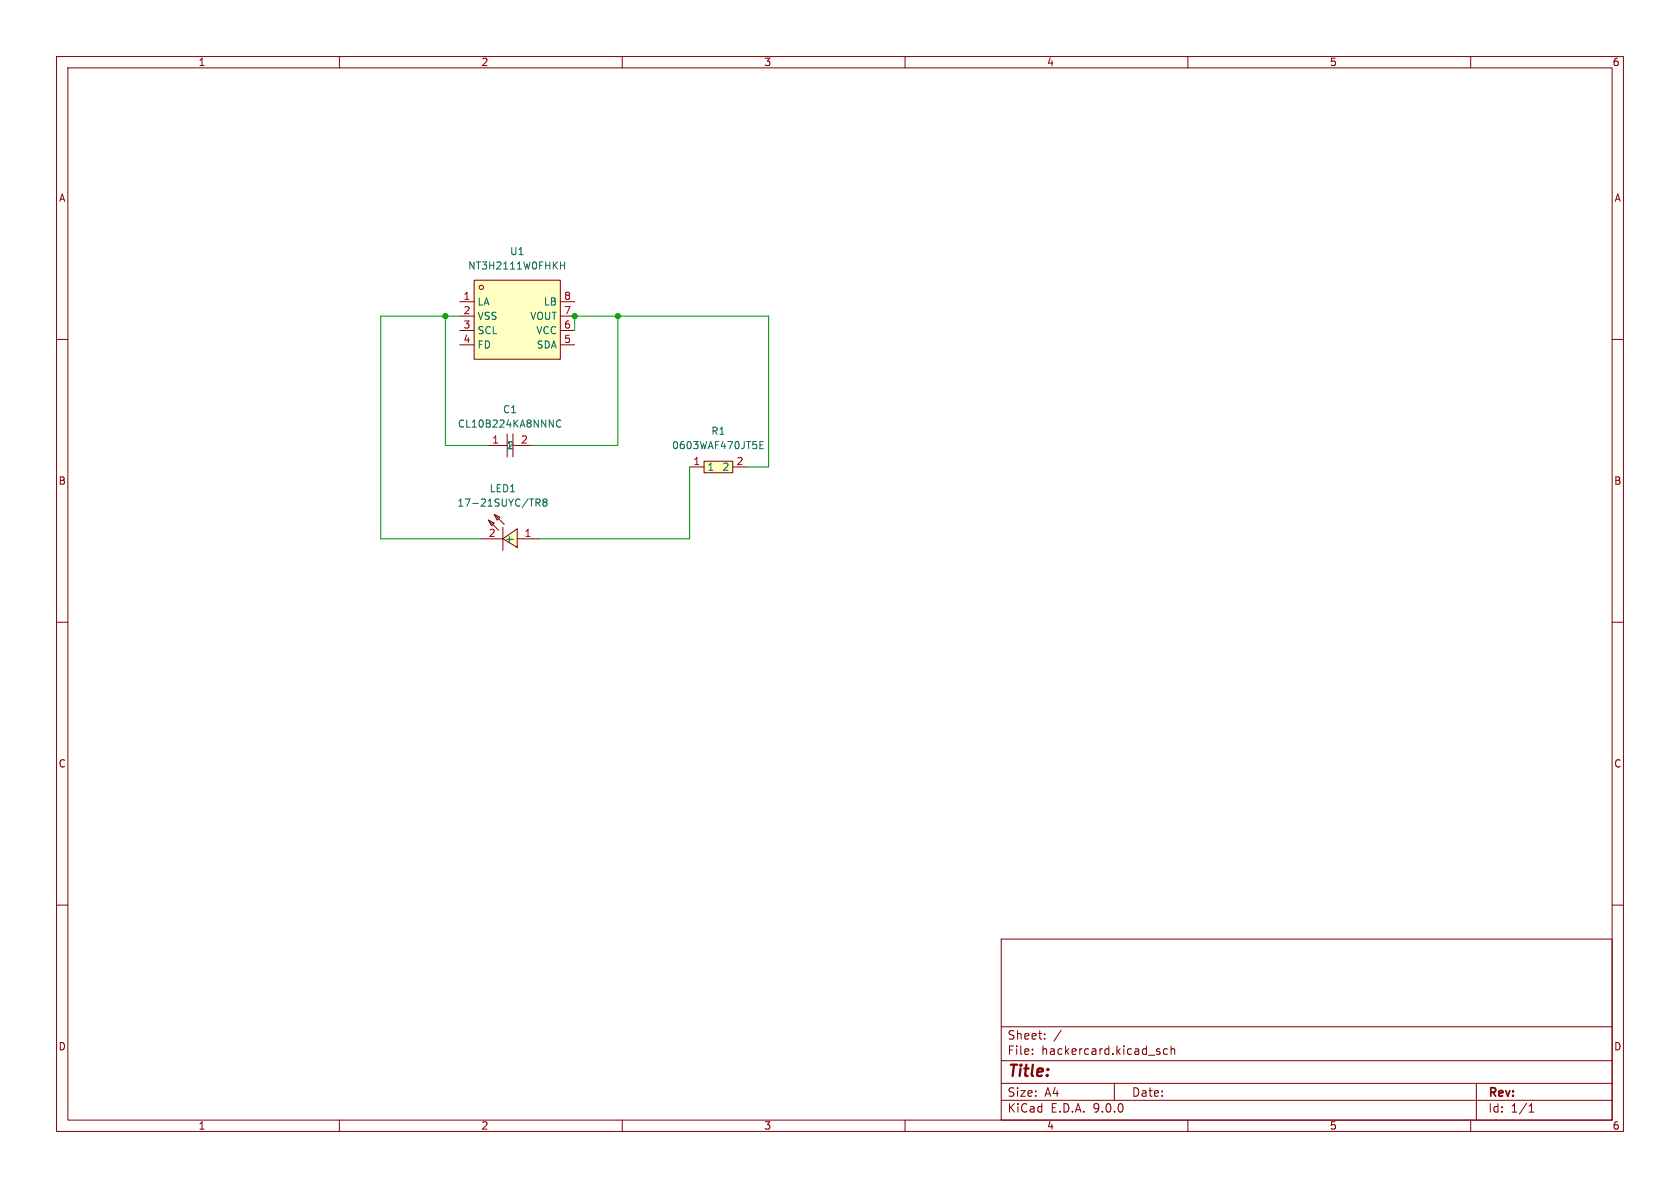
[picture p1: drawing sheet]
<svg xmlns="http://www.w3.org/2000/svg" width="297mm" height="210mm" viewBox="0 0 297 210" stroke-linecap="round" stroke-linejoin="round" font-family="sans-serif">
<g fill="none" stroke="#840000" stroke-width=".18">
<path d="M10 10h277v190h-277zM12 12h273v186h-273zM60 10v2M110 10v2M160 10v2M210 10v2M260 10v2M10 60h2M285 60h2M10 110h2M285 110h2M10 160h2"/>
<path d="M177 166h108v32h-108zM285 160h2M60 198v2M110 198v2M160 198v2M177 194.5h108M177 191.5h108M177 187.5h108M177 181.5h108M182.5 186.3v.1M182.5 185.5v.1M184.7 183.6v.1"/>
<path d="M184.7 182.8v.1M187.6 182.1l-1.3 2M197 191.5v3M204.7 185.9l.3 .1 .1 .2-.2 .2h-.3M204.7 185.4l.3 .1M206.4 185.5l-.4-.1-.3 .3v.4l.1 .2h.6M207 185.5l.2-.1 .4 .1 .1 .9M207 184.9v1.5M210 198v2M260 198v2M261 191.5v6.5M270.3 196.6h.9"/>
<path d="M270.3 195.5l.4-.4v1.5"/>
</g>
<path d="M124.5 81.5h5v2.1h-5z" fill="#ffffc2"/>
<path d="M121.9 82.6h2.6M124.5 81.5h5v2.1h-5zM129.5 82.6h2.6" fill="none" stroke="#840000" stroke-width=".18"/>
<path d="M134.3 78.7h.5M135 78h-.7v1.3h.7" fill="none" stroke="#006464" stroke-width=".18"/>
<path d="M83.8 49.5h15.3v14h-15.3z" fill="#ffffc2"/>
<g fill="none" stroke="#840000" stroke-width=".18">
<path d="M81.3 53.3h2.5M81.3 55.9h2.5M81.3 58.4h2.5M83.8 49.5h15.3v14h-15.3zM99.1 53.3h2.5M99.1 55.9h2.5M99.1 58.4h2.5M81.3 61h2.5M86.4 78.7h3.3M89.7 76.7v4.1M90.7 78.7h3.3M90.7 76.7v4.1"/>
<path d="M99.1 61h2.5"/>
<circle cx="85.1" cy="50.8" r=".38"/>
</g>
<path d="M99.1 46.9h.7M99.8 46.3v1.3M99.2 74.4a.6 .6 0 0 0-.9 .4 .6 .6 0 0 0 .6 .7l.3-.1" fill="none" stroke="#006464" stroke-width=".18"/>
<g fill="#ffffc2">
<path d="M86.4 92l1 .5-.5 .5z"/>
<path d="M87.4 90.9l1 .5-.5 .6z"/>
<path d="M88.9 95.3l2.5-1.8v3.3z"/>
</g>
<path d="M85.1 95.3h3.8M86.4 92l1 .5-.5 .5zM86.4 92l1.7 1.7M87.4 90.9l1 .5-.5 .6zM87.4 90.9l1.7 1.8M88.9 95.3l2.5-1.8v3.3zM88.9 93.2v4.1M91.4 95.3h3.8" fill="none" stroke="#840000" stroke-width=".18"/>
<path d="M89.8 95.3h1M94.8 88.9l.6-.1 .1-.2-.1-.3-.6-.1v1.3M95.1 88.9l.4 .6M96.2 88.8l-.2-.3 .2-.3h.3l.2 .3-.2 .3M96.2 88.8l-.2 .2v.4l.2 .1 .4-.1 .1-.2v-.2l-.2-.2M96.2 88.8h.3" fill="none" stroke="#006464" stroke-width=".18"/>
<path d="M78.7 55.9v22.8h7.7M81.3 55.9h-14v39.4h17.8M101.6 58.4v-2.5h34.3v26.7h-3.8M109.2 55.9v22.8h-15.2M121.9 82.6v12.7h-26.7" fill="none" stroke="#009600" stroke-width=".18"/>
<g fill="#009600" stroke="#009600" stroke-width=".18">
<circle cx="109.2" cy="55.9" r=".46"/>
<circle cx="78.7" cy="55.9" r=".46"/>
<circle cx="101.6" cy="55.9" r=".46"/>
</g>
<text font-size="2.8" fill="#840000" x="178" y="190.9">Title:</text>
<g font-size="2.1" fill="#840000">
<text x="178" y="184">Sheet:</text>
<text x="178" y="186.7">File:</text>
<text x="184.1" y="186.7">hackercard.kicad_sch</text>
<text x="178" y="196.9">KiCad</text>
<text x="178" y="194.1">Size:</text>
<text x="184.7" y="194.1">A4</text>
<text x="185.7" y="196.9">E.D.A.</text>
<text x="193.3" y="196.9">9.0.0</text>
<text x="200" y="194.1">Date:</text>
<text x="263" y="194.3">Rev:</text>
<text x="263" y="196.9">Id:</text>
<text x="267.1" y="196.9">1/1</text>
</g>
<g font-size="1.8" fill="#840000">
<text x="35" y="11.9">1</text>
<text x="85" y="11.9">2</text>
<text x="135" y="11.9">3</text>
<text x="185" y="11.9">4</text>
<text x="235" y="11.9">5</text>
<text x="285" y="11.9">6</text>
<text x="10.3" y="35.9">A</text>
<text x="285.3" y="35.9">A</text>
<text x="10.3" y="85.9">B</text>
<text x="285.3" y="85.9">B</text>
<text x="10.3" y="135.9">C</text>
<text x="285.3" y="135.9">C</text>
<text x="10.3" y="185.9">D</text>
<text x="285.3" y="185.9">D</text>
<text x="35" y="199.9">1</text>
<text x="85" y="199.9">2</text>
<text x="135" y="199.9">3</text>
<text x="185" y="199.9">4</text>
<text x="235" y="199.9">5</text>
<text x="285" y="199.9">6</text>
</g>
<g font-size="1.8" fill="#006464">
<text x="82.7" y="47.9">NT3H2111W0FHKH</text>
<text x="90.1" y="45.3">U1</text>
<text x="84.3" y="54.2">LA</text>
<text x="84.3" y="56.7">VSS</text>
<text x="84.3" y="59.3">SCL</text>
<text x="93.6" y="56.7">VOUT</text>
<text x="94.7" y="59.3">VCC</text>
<text x="96.1" y="54.2">LB</text>
<text x="84.3" y="61.8">FD</text>
<text x="94.8" y="61.8">SDA</text>
<text x="80.8" y="75.8">CL10B224KA8NNNC</text>
<text x="88.8" y="73.3">C1</text>
<text x="125.7" y="77.1">R1</text>
<text x="89.4" y="79.6">1</text>
<text x="118.7" y="79.6">0603WAF470JT5E</text>
<text x="125" y="83.4">1</text>
<text x="127.6" y="83.4">2</text>
<text x="80.8" y="89.8">17-21SUYC/TR8</text>
<text x="86.5" y="87.2">LED1</text>
<text x="89.2" y="96.1">+-</text>
</g>
<g font-size="1.8" fill="#a90000">
<text x="81.8" y="53.1">1</text>
<text x="99.6" y="53.1">8</text>
<text x="81.8" y="55.6">2</text>
<text x="81.8" y="58.2">3</text>
<text x="99.6" y="55.6">7</text>
<text x="99.6" y="58.2">6</text>
<text x="81.8" y="60.7">4</text>
<text x="99.6" y="60.7">5</text>
<text x="86.9" y="78.5">1</text>
<text x="92" y="78.5">2</text>
<text x="122.5" y="82.3">1</text>
<text x="130.1" y="82.3">2</text>
<text x="86.3" y="95">2</text>
<text x="92.6" y="95">1</text>
</g>
</svg>
